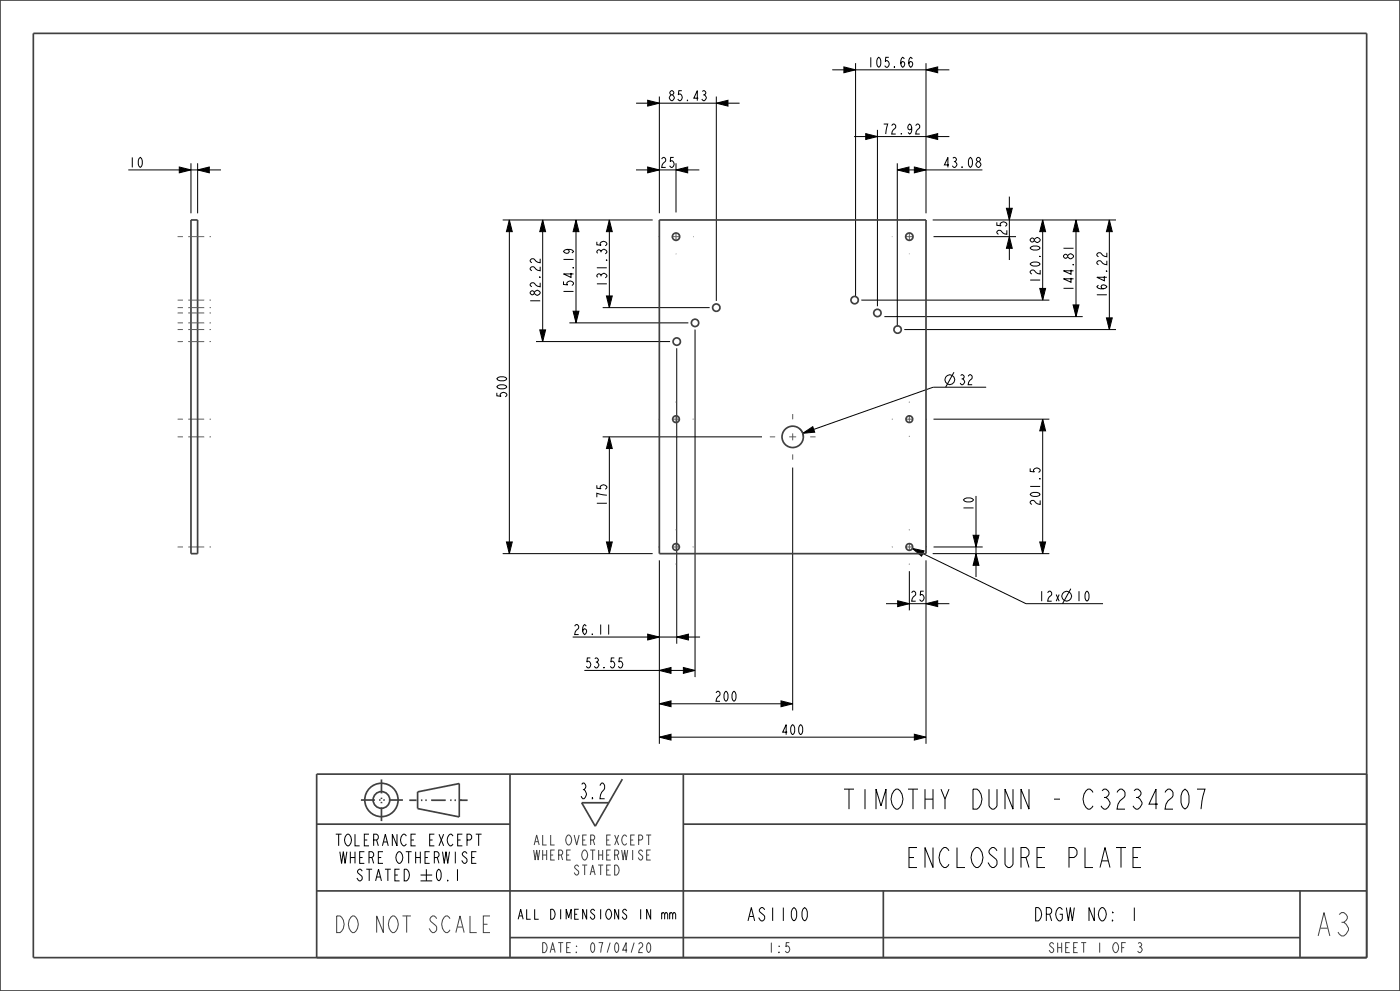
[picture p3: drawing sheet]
<svg xmlns="http://www.w3.org/2000/svg" width="420mm" height="297mm" viewBox="0 0 420 297" stroke-linecap="round" stroke-linejoin="round" font-family="sans-serif">
<g fill="none" stroke="#404040" stroke-width=".51">
<path d="M0 0h420v297h-420zM10 10h400v277h-400zM122.8 239.8h2.2M125.3 237.3l12.5-2.5v10l-12.5-2.5zM126.3 239.8h.4M127.6 239.8h.4M129.3 239.8h4.4M135 239.8h.5M136.3 239.8h.5M138.1 239.8h.1M138.1 239.8h2.2M153 232v55"/>
<path d="M186.7 233.5l-8.1 14.1-4.1-7M205 232v55M410 232h-315v55M95 247h58M205 247h205M95 267h315M265 267v20M390 267v20M153 281h237"/>
<circle cx="114.4" cy="239.7" r="5"/>
<circle cx="114.4" cy="239.7" r="2.5"/>
</g>
<g fill="#000">
<path d="M194.3 30.1l3.5 .8-3.5 .9zM214.9 30.9l3.5-.8v1.7zM253.2 20.1l3.5 .8-3.5 .9zM277.8 20.9l3.5-.8v1.7zM53.8 50.1l3.5 .8-3.5 .9zM59.3 50.9l3.5-.8v1.7zM194.3 50.1l3.5 .8-3.5 .9zM202.8 50.9l3.5-.8v1.7zM259.7 40.1l3.5 .8-3.5 .9zM269.2 50.9l3.5-.8v1.7zM274.3 50.1l3.5 .8-3.5 .9zM277.8 40.9l3.5-.8v1.7z"/>
<path d="M152.8 65.9l.9 3.5h-1.8zM162.8 65.9l.9 3.5h-1.8zM172.8 65.9l.9 3.5h-1.8zM182.8 65.9l.9 3.5h-1.8zM301.9 62.4h1.8l-.9 3.5zM302.8 70.9l.9 3.5h-1.8zM312.8 65.9l.9 3.5h-1.8zM322.8 65.9l.9 3.5h-1.8zM332.8 65.9l.9 3.5h-1.8zM171.9 93.3h1.8l-.9 3.5zM181.9 88.7h1.8l-.9 3.5zM311.9 86.4h1.8l-.9 3.5z"/>
<path d="M321.9 91.4h1.8l-.9 3.5zM331.9 95.3h1.8l-.9 3.5zM161.9 98.9h1.8l-.9 3.5zM182.8 130.9l.9 3.5h-1.8zM240.8 129.9l3-2 .6 1.6zM312.8 125.6l.9 3.5h-1.8zM151.9 162.4h1.8l-.9 3.5zM181.9 162.4h1.8l-.9 3.5zM273.7 164.4l3.5 .7-.7 1.6zM292.8 165.9l.9 3.5h-1.8zM291.9 160.4h1.8l-.9 3.5zM311.9 162.4h1.8l-.9 3.5z"/>
<path d="M194.3 190.1l3.5 .8-3.5 .9zM203 190.9l3.5-.8v1.7zM269.3 180.1l3.5 .8-3.5 .9zM277.8 180.9l3.5-.8v1.7zM197.8 200.9l3.5-.8v1.7zM197.8 210.9l3.5-.8v1.7zM205 200.1l3.5 .8-3.5 .9zM234.3 210.1l3.5 .8-3.5 .9zM197.8 220.9l3.5-.8v1.7zM274.3 220.1l3.5 .8-3.5 .9z"/>
</g>
<g fill="none" stroke="#000" stroke-width=".3">
<path d="M256.7 18.9v70.1M277.8 18.9v45M190.8 30.9h31.1M194.3 30.1l3.5 .8-3.5 .9zM197.8 28.9v35M214.9 30.9l3.5-.8v1.7zM214.9 28.9v61.3M249.7 20.9h35.1M253.2 20.1l3.5 .8-3.5 .9zM263.2 38.9v52.9M277.8 20.9l3.5-.8v1.7zM38.5 50.9h27.8"/>
<path d="M53.8 50.1l3.5 .8-3.5 .9zM57.3 48.9v15M59.3 50.9l3.5-.8v1.7zM59.3 48.9v15M190.8 50.9h19M194.3 50.1l3.5 .8-3.5 .9zM202.8 50.9l3.5-.8v1.7zM202.8 48.9v14.8M256.2 40.9h28.6M259.7 40.1l3.5 .8-3.5 .9zM269.2 50.9l3.5-.8v1.7zM269.2 48.9v49"/>
<path d="M269.2 50.9h25.5M274.3 50.1l3.5 .8-3.5 .9zM277.8 40.9l3.5-.8v1.7zM302.8 58.9v19M150.8 65.9h45M152.8 65.9l.9 3.5h-1.8zM152.8 65.9v100M162.8 65.9l.9 3.5h-1.8zM162.8 65.9v36.5M172.8 65.9l.9 3.5h-1.8zM172.8 65.9v30.9M182.8 65.9l.9 3.5h-1.8z"/>
<path d="M182.8 65.9v26.3M279.8 65.9h55M280.1 70.9h24.7M301.9 62.4h1.8l-.9 3.5zM302.8 70.9l.9 3.5h-1.8zM312.8 65.9l.9 3.5h-1.8zM312.8 65.9v24M322.8 65.9l.9 3.5h-1.8zM322.8 65.9v29M332.8 65.9l.9 3.5h-1.8zM332.8 65.9v32.9M161.9 98.9h1.8l-.9 3.5z"/>
<path d="M170.8 96.8h35.7M171.9 93.3h1.8l-.9 3.5zM180.8 92.2h32.1M181.9 88.7h1.8l-.9 3.5zM208.5 98.8v104.1M258.4 89.9h56.4M265.3 94.9h59.5M271.3 98.8h63.5M311.9 86.4h1.8l-.9 3.5zM321.9 91.4h1.8l-.9 3.5zM331.9 95.3h1.8l-.9 3.5zM160.8 102.4h40.2"/>
<path d="M203 104.4v88.5M286.2 111.5l-2.5 4.5M295.8 116h-15.9l-39.1 13.9M180.8 130.9h47.8M182.8 130.9l.9 3.5h-1.8zM182.8 130.9v35M239.8 128.4l.9 1.1 .3 1.4M240.8 129.9l3-2 .6 1.6zM280.1 125.6h34.7M312.8 125.6l.9 3.5h-1.8zM312.8 125.6v40.3M237.8 140.1v72.8"/>
<path d="M292.8 148.6v24.3M150.8 165.9h45M151.9 162.4h1.8l-.9 3.5zM181.9 162.4h1.8l-.9 3.5zM197.8 167.9v55M272.8 171.2v11.7M273.7 164.4l3.5 .7-.7 1.6zM273.7 164.4l34.1 16.5h23.1M277.8 167.9v55M279.8 165.9h35M280.1 163.9h14.7M291.9 160.4h1.8l-.9 3.5z"/>
<path d="M292.8 165.9l.9 3.5h-1.8zM311.9 162.4h1.8l-.9 3.5zM321.3 176.4l-2.5 4.5M171.8 190.9h38.2M194.3 190.1l3.5 .8-3.5 .9zM203 190.9l3.5-.8v1.7zM265.8 180.9h19M269.3 180.1l3.5 .8-3.5 .9zM277.8 180.9l3.5-.8v1.7zM175.3 200.9h33.2M197.8 200.9l3.5-.8v1.7zM197.8 210.9l3.5-.8v1.7z"/>
<path d="M197.8 210.9h40M205 200.1l3.5 .8-3.5 .9zM234.3 210.1l3.5 .8-3.5 .9zM197.8 220.9l3.5-.8v1.7zM197.8 220.9h80M274.3 220.1l3.5 .8-3.5 .9zM126.2 262.3h3.5M126.2 264h3.5M127.9 260.5v3.5"/>
<circle cx="284.9" cy="113.8" r="1.47"/>
<circle cx="320" cy="178.7" r="1.47"/>
</g>
<path d="M108.3 239.8h12.7M114.4 233.6v12.5" fill="none" stroke="#404040" stroke-width=".51" stroke-dasharray="4.2 1.3 .4 .8 .4 1.3" stroke-linecap="butt"/>
<!-- layer: 02___PRT_ALL_AXES -->
<g fill="none" stroke="#404040" stroke-width=".51">
<path d="M57.3 65.9h2v100h-2zM197.8 65.9h80v100h-80z"/>
<circle cx="202.8" cy="70.9" r="1.1"/>
<circle cx="272.8" cy="70.9" r="1.1"/>
<circle cx="208.5" cy="96.8" r="1.1"/>
<circle cx="214.9" cy="92.2" r="1.1"/>
<circle cx="256.4" cy="89.9" r="1.1"/>
<circle cx="263.2" cy="93.8" r="1.1"/>
<circle cx="269.3" cy="98.8" r="1.1"/>
<circle cx="203" cy="102.4" r="1.1"/>
<circle cx="202.8" cy="125.6" r="1"/>
<circle cx="237.8" cy="130.9" r="3.2"/>
<circle cx="272.8" cy="125.6" r="1"/>
<circle cx="202.8" cy="163.9" r="1"/>
<circle cx="272.8" cy="163.9" r="1"/>
</g>
<g fill="none" stroke="#5d5d5d" stroke-width=".3" stroke-dasharray="1.6 1.6 4.8 1.6" stroke-linecap="butt">
<path d="M53.3 70.9h10M197.6 70.9h.1M202.8 65.7v.1M202.8 76.2v-.2M208.1 70.9h-.2M267.6 70.9h.1M272.8 65.7v.1M272.8 76.2v-.2M278.1 70.9h-.2M53.3 98.8h10M53.3 96.8h10M53.3 93.8h10"/>
<path d="M53.3 92.2h10M53.3 89.9h10M53.3 102.4h10M53.3 130.9h10M53.3 125.6h10M197.6 125.6h.2M202.8 120.4v.2M202.8 130.9v-.3M208.1 125.6h-.3M232.6 130.9h-2M237.8 136.2v1.9M237.8 125.7v-2"/>
<path d="M243.1 130.9h1.9M267.6 125.6h.2M272.8 120.4v.2M272.8 130.9v-.3M278.1 125.6h-.3M202.8 158.7v.2M272.8 158.7v.2M53.3 163.9h10M197.6 163.9h.2M202.8 169.2v-.3M208.1 163.9h-.3M267.6 163.9h.2"/>
<path d="M272.8 169.2v-.3M278.1 163.9h-.3"/>
</g>
<g fill="none" stroke="#5d5d5d" stroke-width=".3">
<path d="M201.8 70.9h2.1M202.8 69.9v2.1M271.8 70.9h2.1M272.8 69.9v2.1M201.8 125.6h2.1M202.8 124.6v2.1M236.8 130.9h2.1M237.8 129.9v2.1M271.8 125.6h2.1M272.8 124.6v2.1M201.8 163.9h2.1M202.8 162.9v2.1"/>
<path d="M271.8 163.9h2.1M272.8 162.9v2.1"/>
</g>
<text font-size="9.1" fill="#404040" x="394.5" y="280.5">A3</text>
<g font-size="7.8">
<text x="253.7" y="242.5">TIMOTHY DUNN - C3234207</text>
<text x="272.4" y="260">ENCLOSURE PLATE</text>
</g>
<text font-size="6.5" fill="#404040" x="100.6" y="279.5">DO NOT SCALE</text>
<text font-size="6.1" fill="#404040" x="173.6" y="239.4">3.2</text>
<g font-size="5.2">
<text x="224.1" y="276">AS1100</text>
<text x="310.3" y="276">DRGW NO: 1</text>
</g>
<g font-size="4.5">
<text x="100.8" y="253.5">TOLERANCE EXCEPT</text>
<text x="102.2" y="258.8">WHERE OTHERWISE</text>
<text x="106.8" y="264">STATED</text>
<text x="130.4" y="264">0.1</text>
</g>
<g font-size="3.9">
<text x="260" y="20.2">105.66</text>
<text x="200.3" y="30.2">85.43</text>
<text x="264.5" y="40.2">72.92</text>
<text x="38.5" y="50.2">10</text>
<text x="197.9" y="50.2">25</text>
<text x="282.7" y="50.2">43.08</text>
<text x="302.1" y="70.8" transform="rotate(-90 302.1 70.8)">25</text>
<text x="172.1" y="88.5" transform="rotate(-90 172.1 88.5)">154.19</text>
<text x="182.1" y="86.3" transform="rotate(-90 182.1 86.3)">131.35</text>
<text x="312.1" y="85.1" transform="rotate(-90 312.1 85.1)">120.08</text>
<text x="322.1" y="87.6" transform="rotate(-90 322.1 87.6)">144.81</text>
<text x="332.1" y="89.5" transform="rotate(-90 332.1 89.5)">164.22</text>
<text x="162.1" y="91.3" transform="rotate(-90 162.1 91.3)">182.22</text>
<text x="152.1" y="119.5" transform="rotate(-90 152.1 119.5)">500</text>
<text x="287.4" y="115.3">32</text>
<text x="182.1" y="152" transform="rotate(-90 182.1 152)">175</text>
<text x="292.1" y="153.4" transform="rotate(-90 292.1 153.4)">10</text>
<text x="312.1" y="151.8" transform="rotate(-90 312.1 151.8)">201.5</text>
<text x="272.9" y="180.2">25</text>
<text x="311.3" y="180.2">12x</text>
<text x="322.5" y="180.2">10</text>
<text x="171.8" y="190.2">26.11</text>
<text x="175.3" y="200.2">53.55</text>
<text x="214.2" y="210.2">200</text>
<text x="234.2" y="220.2">400</text>
<text x="155.6" y="275.5">ALL DIMENSIONS IN mm</text>
</g>
<g font-size="3.9" fill="#404040">
<text x="160.3" y="253.3">ALL OVER EXCEPT</text>
<text x="160.3" y="257.8">WHERE OTHERWISE</text>
<text x="172" y="262.3">STATED</text>
<text x="162.6" y="285.5">DATE: 07/04/20</text>
<text x="230.3" y="285.5">1:5</text>
<text x="314.6" y="285.5">SHEET 1 OF 3</text>
</g>
</svg>
